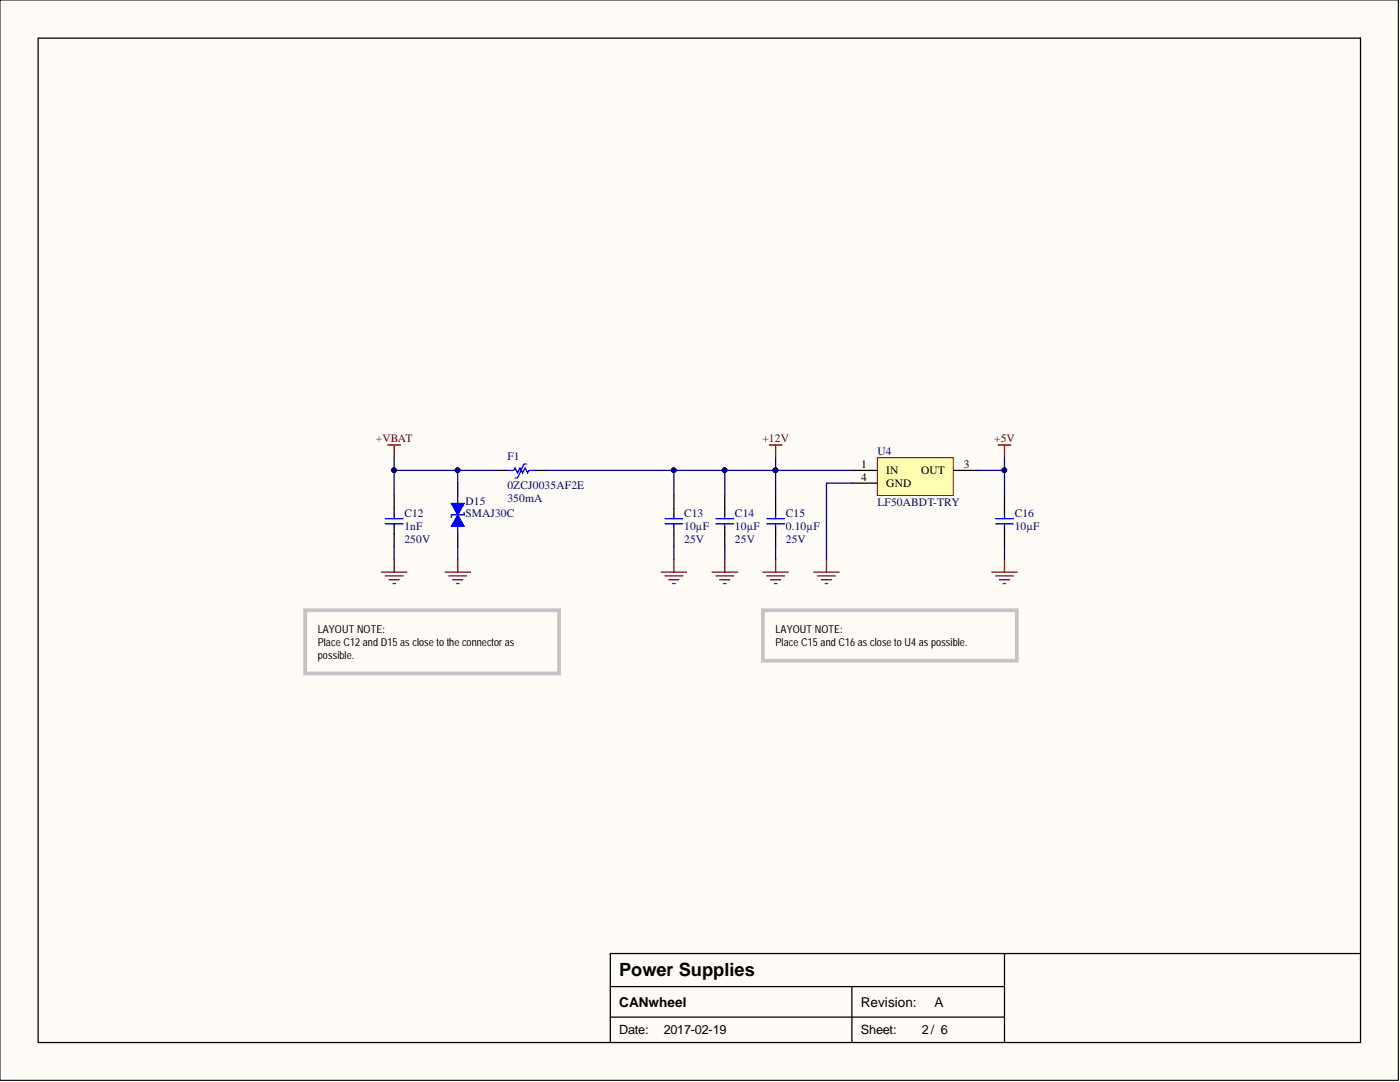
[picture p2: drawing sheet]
<svg xmlns="http://www.w3.org/2000/svg" width="279mm" height="216mm" viewBox="0 0 279 216" stroke-linecap="round" stroke-linejoin="round" font-family="sans-serif">
<path d="M0 0h279.1v215.6h-279.1z" fill="#fffcf8" stroke="#000" stroke-width=".2"/>
<path d="M7.6 7.6h263.9v200.4h-263.9zM121.8 196.9h78.7M170 196.9v11.1M200.5 190.3v17.7M271.5 190.3h-149.7v17.7M121.8 203h78.7" fill="none" stroke="#000" stroke-width=".25"/>
<path d="M175.1 91.3h15.1v7.6h-15.1z" fill="#ffffb0" stroke="#800000" stroke-width=".2"/>
<path d="M78.7 98.9v3.8M91.4 96.4v2.5M170 93.9h5.1M170 96.4h5.1M190.3 93.9h5.1M200.5 98.9v3.8M78.7 105.3v3.8M200.5 105.3v3.8" fill="none" stroke="#000" stroke-width=".25"/>
<g fill="none" stroke="#800000" stroke-width=".25">
<path d="M77.4 88.8h2.5M78.7 88.8v2.5M199.2 88.8h2.5M200.5 88.8v2.5M76.1 114.2h5.1M76.9 114.9h3.5M77.6 115.7h2.1M78.4 116.4h.5M78.7 111.6v2.6M88.8 114.2h5.1M89.6 114.9h3.5M90.3 115.7h2.1"/>
<path d="M91.1 116.4h.5M91.4 111.6v2.6M152.3 114.2h5M153 114.9h3.6M153.8 115.7h2M154.5 116.4h.5M154.8 111.6v2.6M162.4 114.2h5.1M163.2 114.9h3.5M163.9 115.7h2.1M164.7 116.4h.5M164.9 111.6v2.6"/>
<path d="M197.9 114.2h5.1M198.7 114.9h3.5M199.5 115.7h2M200.2 116.4h.5M200.5 111.6v2.6"/>
</g>
<path d="M76.9 103.5h3.5M76.9 104.5h3.5M78.7 102.7v.8M78.7 104.5v.8M198.7 103.5h3.5M198.7 104.5h3.5M200.5 102.7v.8M200.5 104.5v.8" fill="none" stroke="#00f" stroke-width=".25"/>
<path d="M91.4 102.7l1.2 2.3h-2.5z" fill="#00f"/>
<path d="M91.4 98.9v7.6M91.4 102.7l1.2 2.3h-2.5zM92.6 102.2v.5h-2.5v.6" fill="none" stroke="#00f" stroke-width=".25"/>
<path d="M91.4 106.5v2.6" fill="none" stroke="#000" stroke-width=".25"/>
<path d="M90.1 100.5h2.5l-1.2 2.2z" fill="#00f"/>
<g fill="none" stroke="#00f" stroke-width=".25">
<path d="M101.5 93.9h1l.3-.5 .5 1 .5-1 .5 1 .5-1 .5 1 .3-.5h1M105.1 92.6h-.6l-1.2 2.8h-.5M90.1 100.5h2.5l-1.2 2.2zM132.7 104.5h3.6M132.7 103.5h3.6M134.5 102.7v.8M134.5 104.5v.8M142.9 104.5h3.5M142.9 103.5h3.5M144.6 102.7v.8M144.6 104.5v.8M153 104.5h3.6"/>
<path d="M153 103.5h3.6M154.8 102.7v.8M154.8 104.5v.8"/>
</g>
<path d="M99 93.9h2.5M106.6 93.9h2.5M134.5 98.9v3.8M144.6 98.9v3.8M154.8 98.9v3.8M134.5 105.3v3.8M144.6 105.3v3.8M154.8 105.3v3.8" fill="none" stroke="#000" stroke-width=".25"/>
<path d="M153.5 88.8h2.6M154.8 88.8v2.5M132 114.2h5M132.7 114.9h3.6M133.5 115.7h2M134.2 116.4h.5M134.5 111.6v2.6M142.1 114.2h5.1M142.9 114.9h3.5M143.6 115.7h2.1M144.4 116.4h.5M144.6 111.6v2.6" fill="none" stroke="#800000" stroke-width=".25"/>
<path d="M60.9 121.8h50.7v12.6h-50.7zM152.3 121.8h50.6v10h-50.6z" fill="none" stroke="#c6c3c6" stroke-width=".76"/>
<g fill="none" stroke="#000080" stroke-width=".25">
<path d="M78.7 93.9h12.7v2.5M78.7 91.3v7.6M91.4 93.9h7.6M134.5 93.9v5M144.6 93.9v5M154.8 91.3v2.6h-45.7M170 96.4h-5.1v15.2M170 93.9h-15.2v5M200.5 91.3v2.6h-5.1M200.5 93.9v5M78.7 109.1v2.5M91.4 109.1v2.5"/>
<path d="M134.5 109.1v2.5M144.6 109.1v2.5M154.8 109.1v2.5M200.5 109.1v2.5"/>
</g>
<g fill="#000080" stroke="#000080" stroke-width=".2">
<circle cx="200.4" cy="93.8" r=".47"/>
<circle cx="154.8" cy="93.8" r=".47"/>
<circle cx="91.3" cy="93.8" r=".47"/>
<circle cx="78.6" cy="93.8" r=".47"/>
<circle cx="134.5" cy="93.8" r=".47"/>
<circle cx="144.6" cy="93.8" r=".47"/>
</g>
<text font-size="3.6" x="123.6" y="194.8">Power Supplies</text>
<g font-size="2.7">
<text x="123.6" y="200.8">CANwheel</text>
<text x="171.8" y="200.8">Revision:</text>
<text x="186.5" y="200.8">A</text>
</g>
<g font-size="2.5">
<text x="123.6" y="206.2">Date:</text>
<text x="132.5" y="206.2">2017-02-19</text>
<text x="171.8" y="206.2">Sheet:</text>
<text x="184" y="206.2">2/ 6</text>
</g>
<g font-size="2.3" fill="#800000">
<text x="75" y="88.3">+VBAT</text>
<text x="152.2" y="88.3">+12V</text>
<text x="198.4" y="88.3">+5V</text>
</g>
<g font-size="2.3" fill="#000080">
<text x="101.2" y="91.8">F1</text>
<text x="175.1" y="90.8">U4</text>
<text x="92.9" y="100.7">D15</text>
<text x="101.2" y="100.2">350mA</text>
<text x="101.2" y="97.7">0ZCJ0035AF2E</text>
<text x="175.1" y="101">LF50ABDT-TRY</text>
<text x="80.7" y="105.8">1nF</text>
<text x="80.7" y="103.3">C12</text>
<text x="92.9" y="103.3">SMAJ30C</text>
<text x="136.5" y="105.8">10µF</text>
<text x="136.5" y="103.3">C13</text>
<text x="146.7" y="105.8">10µF</text>
<text x="146.7" y="103.3">C14</text>
<text x="156.8" y="105.8">0.10µF</text>
<text x="156.8" y="103.3">C15</text>
<text x="202.5" y="105.8">10µF</text>
<text x="202.5" y="103.3">C16</text>
<text x="80.7" y="108.3">250V</text>
<text x="136.5" y="108.3">25V</text>
<text x="146.7" y="108.3">25V</text>
<text x="156.8" y="108.3">25V</text>
</g>
<g font-size="2.3">
<text x="171.9" y="93.4">1</text>
<text x="171.9" y="95.9">4</text>
<text x="176.9" y="94.6">IN</text>
<text x="183.8" y="94.6">OUT</text>
<text x="192.3" y="93.4">3</text>
<text x="176.9" y="97.2">GND</text>
</g>
<g font-size="2.2">
<text x="63.4" y="126.3">LAYOUT NOTE:</text>
<text x="63.4" y="128.9">Place C12 and D15 asclose to the connector as</text>
<text x="63.4" y="131.4">possible.</text>
<text x="154.8" y="126.3">LAYOUT NOTE:</text>
<text x="154.8" y="128.9">Place C15 and C16 asclose to U4 aspossible.</text>
</g>
</svg>
